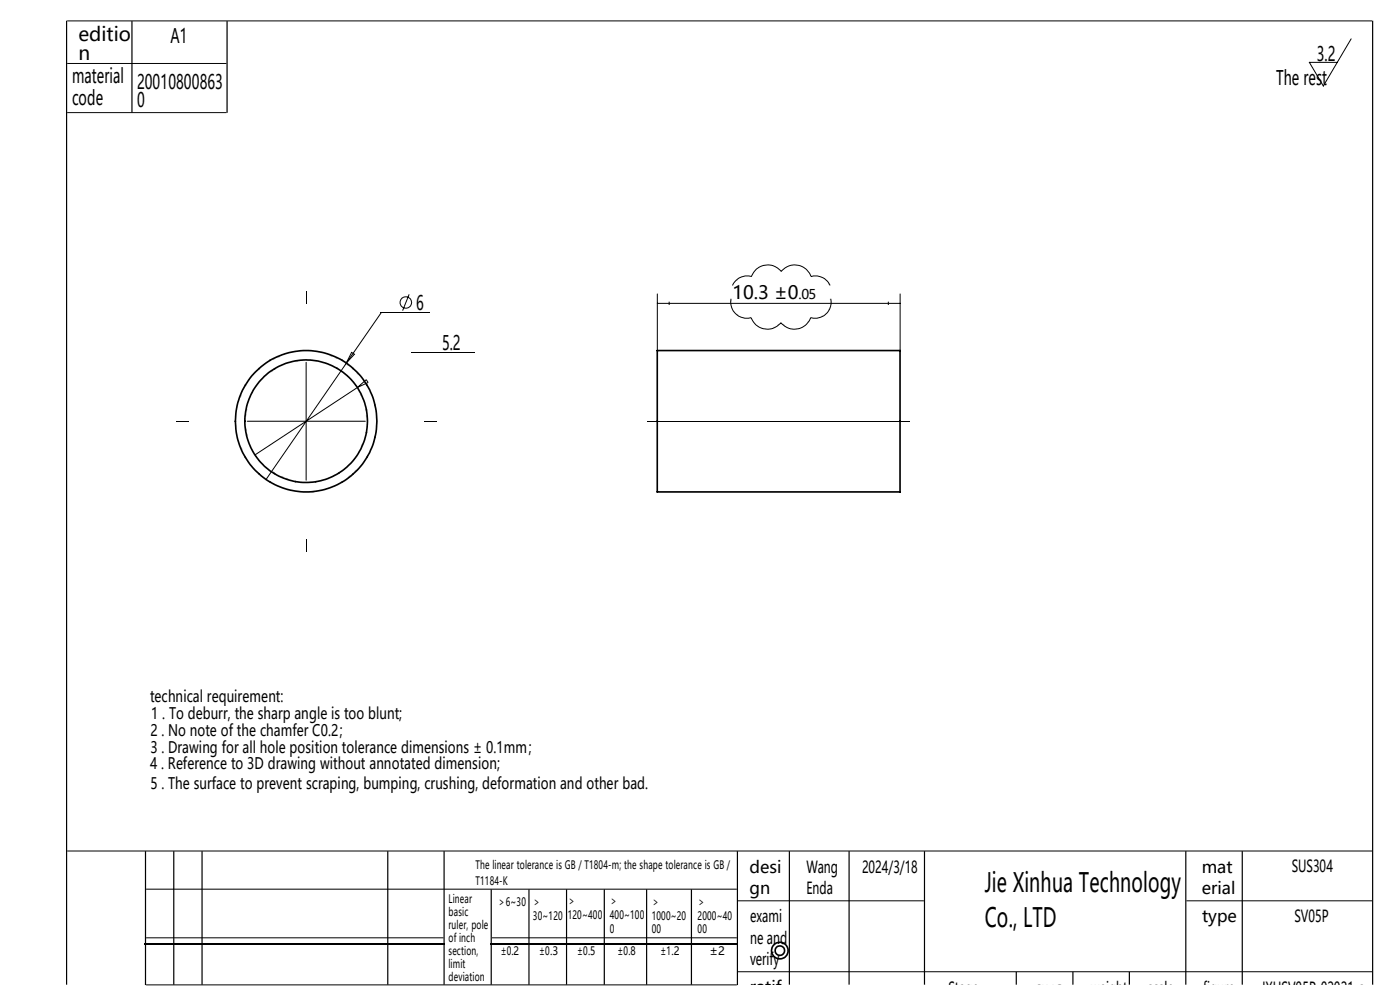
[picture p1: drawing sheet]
<svg xmlns="http://www.w3.org/2000/svg" width="297mm" height="210mm" viewBox="0 0 297 210" stroke-linecap="round" stroke-linejoin="round" font-family="sans-serif">
<g fill="#000">
<path d="M80.8 66.3l.1 .1-7.5 10.7zM77.6 80.6l.2-.1 .4 .6-.2 .1z"/>
<path d="M277.7 13.2h.2l2.9 5.1zM277.7 13.2h6.1l-6 .1zM286.6 8.2l.1 .1-6 10zM286.2 -.1h3.2zM286.2 -.1h6.1zM289.2 -.1h6.1zM239.7 -.1h3.2zM239.7 -.1h6.1zM242.7 -.1h6.1zM229.3 -.1h3.2zM229.3 -.1h6.1zM232.3 -.1h6.1zM215.1 -.1h9.3zM215.1 -.1h9.3zM205.8 -.1h9.5z"/>
<path d="M165.8 57.3a3.8 3.8 0 0 1 5-.5l1 1 .3 .8-.1 .1-.4-.7-.7-.9-1.4-.7h-1.7l-1.2 .5-.8 .7-.1-.1zM172 58.5h.3a3.4 3.4 0 0 1 3.1 .9l.8 1.1-.2 .1-.6-.9-.8-.6-1.2-.5-1.3 .1zM156.1 59.4l.7-.5 1.3-.5 1.3 .1v.2l-1.3-.1-1.2 .4-.8 .7-.6 .9-.2-.1zM160.4 57l.3-.2a3.7 3.7 0 0 1 5.1 .7l-.1 .1-.8-.7-1-.5-.8-.1-1.1 .1-1.4 .7-1.1 1.6-.2-.1 .6-1z"/>
<path d="M58.1 78.1a13.1 13.1 0 0 1 6.2-1.9h1.6l1.6 .2 2.1 .6 1.9 .9 .1 .2-.2 .2-2-1-2-.5-2.6-.3-2.1 .2-2 .5-2.4 1.2-.2-.1zM66.8 102.1l2.6-.7 2.5-1.2 .2 .1-.6 .5-2.4 1.1-2.1 .5-.2-.1zM54.9 78l1.8-1.4 .5-.3 .2 .1v.2l-2.3 1.7h-.2zM72.5 76.3h.2a5.5 5.5 0 0 1 2.4 1.9l-.3 .1-2.3-1.7zM72.5 102.1l2.3-1.7 .3 .1a6.5 6.5 0 0 1-2.4 1.9l-.2-.1z"/>
<path d="M71.3 78a11.1 11.1 0 0 1 5.1 4.9l1.1 2.5 .4 1.5-.1 .2-.2-.1-.4-1.5-.8-2-.8-1.4-1.7-2-2.5-1.8zM74.8 78.1v-.1a8.7 8.7 0 0 1 3.2 3.8h-.3l-1.3-1.9-1.6-1.6z"/>
<path d="M74.5 74.8h.2l-1.1 2.3-.2-.2 1.7-1.8v.1zM74.6 74.6l.8 .5-2.4 2.5z"/>
<path d="M85 64.2a1.11 1.11 0 0 0 2.2 0 1.11 1.11 0 0 0-2.2 0zM84.8 64.2a1.33 1.33 0 0 1 2.6 0 1.33 1.33 0 0 1-2.6 0zM86.7 62.4l.2 .1-1.4 3.4h-.2z"/>
<path d="M172 67.3l1.3 .1 1.2-.4 .5-.3 .9-1.3 .3-1-.1-1h.3l-.1 1.6-.5 1-.5 .7a3.5 3.5 0 0 1-3.1 .8h-.2zM165.6 68.5l.1-.1 .8 .7 1 .5 .8 .1 1.1-.1 1.4-.7 .7-.8 .4-.7h.2l-.4 .8-1 1a3.8 3.8 0 0 1-5.1-.7zM159.3 67.4h.1l1.1 1.5 1.5 .7 1 .1 .8-.1 1-.5 .8-.7 .1 .1a3.8 3.8 0 0 1-5.1 .7l-.8-.8zM155 63.4h.2l-.1 .8 .2 1 .4 .7 .5 .6 1.1 .7 .7 .2 1.3-.1 .1 .2h-1.7a3.5 3.5 0 0 1-2.7-4.1z"/>
<path d="M188.3 64h.3v.7h-.3zM141.9 64h.2v.7h-.2z"/>
<path d="M190.9 62.3l.2 .1-.1 12.1zM139.4 62.3l.2 .1-.1 12.1zM139.4 64.3h51.7l-51.6 .2z"/>
<path d="M139.3 74.2h51.6l.2 .2-.2 .1h-51.5l-.1-.1zM139.3 104.2h51.6l.2 .2-.2 .1h-51.5l-.1-.1zM190.8 74.3l.2-.1 .1 .2v15l-.2 .1-.1-.1zM190.8 89.3l.2-.1 .1 .2v14.8a.22 .22 0 0 1 0 .3 .22 .22 0 0 1-.3 0 .22 .22 0 0 1 0-.3zM139.3 74.2l.3 .2v15l-.2 .1-.1-.1zM139.3 89.2l.3 .2v14.8a.22 .22 0 0 1 0 .3 .22 .22 0 0 1-.3 0 .22 .22 0 0 1 0-.3z"/>
<path d="M51.9 81.6h.2l.1 .1-.8 1.6-.8 2.1-.3 1.7-.2 2.3-.2 .1-.1-.2 .1-1.7 .4-2.3 .8-2.1zM49.8 89.2l.3 .1 .2 2.3 .3 1.7 .8 2.1 .8 1.6-.1 .2-.8-1.1-1-2.7-.4-2.3z"/>
<path d="M56 79.7l1.2-1 .9-.6 .3 .1-.1 .2-2.1 1.6-1.1 1.1-1.2 1.7-1.3 2.9-.3 1.6-.2 2.1-.3 .1a11.7 11.7 0 0 1 1.5-6.4l1.5-2.2zM77.6 91.6h.2l.1 .2a12.6 12.6 0 0 1-1.5 4l-.5 1-1.4 1.6-1.6 1.5-1.1 .6v-.3l2.5-2 1.3-1.6 1.4-2.9zM51.8 89.2l.3 .1 .2 2.1 .3 1.6 1.3 2.9 1.2 1.7 1.1 1.1 2.1 1.6 .1 .3h-.3l-.9-.6-1.6-1.4a12.7 12.7 0 0 1-3.8-9.4zM54 78.8l.9-.8 .2 .1v.2l-1.6 1.6-1.3 1.9-.2 .1-.1-.3 .6-1zM77.7 96.9h.3a9.3 9.3 0 0 1-3.2 3.8v-.2l1.9-2.1zM51.9 96.9h.3l.9 1.5 2 2.1v.2a9.3 9.3 0 0 1-3.2-3.8z"/>
<path d="M64.9 76.8l.2 .1-.2 12.6zM64.9 89.3l.2 .1-.2 12.6z"/>
<path d="M52.4 89.3l12.7 .1-12.6 .1zM64.9 89.3l12.7 .1-12.6 .1z"/>
<path d="M75.8 82.1l2.3-1.1v.2l-2.2 1.1zM75.7 82.1l1.9-1.6 .2 .1-1.9 1.7z"/>
<path d="M77.6 86.8h.2a9.3 9.3 0 0 1 0 5.1l-.2-.1 .2-2.2zM77.7 81.6h.3l1 2.1 .7 2.2-.1 .2-.2-.1-.5-1.7zM79.4 92.6h.2l.1 .2-.4 1.7-.7 1.6-.8 1.1-.1-.2 1-2.1z"/>
<path d="M73.4 77l.2 .1-17.2 24.7zM54.1 96.4l21.8-14.3-21.7 14.5z"/>
<path d="M58.1 100.3l2.1 1 2.6 .7v.3a10 10 0 0 1-4.7-1.8zM54.9 100.4h.2l2.3 1.7v.3a6.6 6.6 0 0 1-2.6-1.9z"/>
<path d="M62.5 102l2.8 .2 1.7-.2 .1 .2a9 9 0 0 1-4.6 0zM57.1 76.3a15 15 0 0 1 15.7 .1l-.2 .2-1.6-.8-2.1-.7-3.4-.6-1.7 .1-2.2 .3-1.7 .5-2.6 1.2-.2-.1zM79.4 85.8h.2a6.5 6.5 0 0 1 .5 3l-.1 2.9-.3 1.1-.2 .1-.1-.1 .4-3.5zM57.2 102.1l3.8 1.6 3.4 .5 1.7-.1 2.2-.3 2.7-.9 1.6-.8 .2 .2a14.7 14.7 0 0 1-15.7 0z"/>
<path d="M164.6 201.7a.85 .85 0 0 0 1.7 0 .85 .85 0 0 0-1.7 0zM164.3 201.7a1.18 1.18 0 0 1 2.3 0 1.18 1.18 0 0 1-2.3 0zM163.9 201.6a1.58 1.58 0 0 0 3.1 0 1.58 1.58 0 0 0-3.1 0zM163.5 201.7a1.95 1.95 0 0 1 3.9 0 1.95 1.95 0 0 1-3.9 0z"/>
</g>
<g fill="none" stroke="#000" stroke-width=".25">
<path d="M14.1 4.4v204.5M28 4.5v19.3M48.2 4.5v19.4M291.2 4.4v204.5M30.9 180.6v28.4M36.9 180.6v28.3M42.9 180.6v28.3M82.3 180.6v28.3M94.2 180.6v28.3M104.2 188.7v20.2M112.2 188.7v20.2M120.2 188.7v20.2"/>
<path d="M128.2 188.7v20.2M137.2 188.7v20.2M146.7 188.7v20.2M156.4 180.6v28.4M167.5 180.6v28.3M180.1 180.6v28.3M196.1 180.6v28.3M251.6 180.6v28.3M263.5 180.6v28.3M104.1 200.2h52.2M215.6 206.2v2.7M227.6 206.2v2.7"/>
<path d="M239.6 206.2v2.7"/>
</g>
<g fill="none" stroke="#000" stroke-width=".21">
<path d="M14.3 13.5h33.7M14.3 4.4h276.8M14.3 23.9h33.7M65 61.8v2.6M80.8 66.4h10.5M87.2 74.7h13.6M37.4 89.3h2.7M89.9 89.3h2.7M137.4 89.3h55.7M65 114.3v2.7M14.3 180.5h276.8M31 188.6h125.3"/>
<path d="M31 198.9h63.1M104.3 198.9h52M156.6 191.1h39.4M251.7 191.1h39.4M31 208.9h125.3M156.6 206.1h134.5"/>
</g>
<path d="M30.6 200.2h63.7" fill="none" stroke="#000" stroke-width=".34"/>
<g font-size="5.6">
<text x="208.9" y="189.1">Jie Xinhua Technology</text>
<text x="208.9" y="196.7">Co., LTD</text>
</g>
<g font-size="4.2">
<text x="36.2" y="9">A1</text>
<text x="15.3" y="17.6">material</text>
<text x="279.4" y="12.9">3.2</text>
<text x="15.3" y="22.4">code</text>
<text x="29.1" y="18.8">20010800863</text>
<text x="29.1" y="22.7">0</text>
<text x="270.7" y="18.1">The rest</text>
<text x="88.3" y="65.8">6</text>
<text x="93.8" y="74.3">5.2</text>
</g>
<g font-size="4.1">
<text x="16.6" y="8.6">editio</text>
<text x="16.6" y="12.8">n</text>
</g>
<text font-size="3.9" x="155.4" y="63.5">10.3 ±0</text>
<g font-size="3.5">
<text x="159" y="185.1">desi</text>
<text x="171.1" y="185.1">Wang</text>
<text x="182.9" y="185.1">2024/3/18</text>
<text x="254.9" y="185.1">mat</text>
<text x="274" y="185">SUS304</text>
<text x="159" y="189.5">gn</text>
<text x="171.1" y="189.5">Enda</text>
<text x="254.9" y="189.7">erial</text>
<text x="159.1" y="195.7">exami</text>
<text x="255" y="195.7">type</text>
<text x="274.6" y="195.6">SV05P</text>
<text x="159.1" y="200.2">ne and</text>
<text x="159.1" y="204.7">verify</text>
<text x="159" y="210.7">ratif</text>
<text x="201.2" y="210.8">Stage</text>
<text x="219.5" y="210.8">qua</text>
<text x="231.4" y="210.8">weight</text>
<text x="243.5" y="210.8">scale</text>
<text x="255.3" y="210.8">figure</text>
<text x="267.5" y="210.9">JXHSV05P-02021-a</text>
</g>
<g font-size="3.4">
<text x="31.8" y="148.9">technical requirement:</text>
<text x="32.1" y="152.5">1 . To deburr, the sharp angle is too blunt;</text>
<text x="31.9" y="156.1">2 . No note of the chamfer C0.2；</text>
<text x="31.9" y="159.7">3 . Drawing for all hole position tolerance dimensions ± 0.1mm；</text>
<text x="31.8" y="163.2">4 . Reference to 3D drawing without annotated dimension;</text>
<text x="31.9" y="167.3">5 . The surface to prevent scraping, bumping, crushing, deformation and other bad.</text>
</g>
<text font-size="2.8" x="169.4" y="63.5">.05</text>
<g font-size="2.5">
<text x="100.9" y="184.3">The linear tolerance is GB / T1804-m; the shape tolerance is GB /</text>
<text x="95.2" y="191.6">Linear</text>
<text x="100.9" y="187.6">T1184-K</text>
<text x="95.2" y="194.3">basic</text>
<text x="95.2" y="197.1">ruler, pole</text>
<text x="105.6" y="192.2">＞6~30</text>
<text x="113.1" y="192.2">＞</text>
<text x="113.1" y="195.1">30~120</text>
<text x="120.4" y="192">＞</text>
<text x="120.4" y="195">120~400</text>
<text x="129.4" y="192">＞</text>
<text x="129.4" y="195">400~100</text>
<text x="129.4" y="197.8">0</text>
<text x="138.3" y="192.2">＞</text>
<text x="138.3" y="195.1">1000~20</text>
<text x="148" y="192.2">＞</text>
<text x="148" y="195.1">2000~40</text>
<text x="95.2" y="199.8">of inch</text>
<text x="95.2" y="202.5">section,</text>
<text x="106.2" y="202.5">±0.2</text>
<text x="114.4" y="202.5">±0.3</text>
<text x="122.4" y="202.5">±0.5</text>
<text x="131" y="202.5">±0.8</text>
<text x="138.3" y="198">00</text>
<text x="140.1" y="202.6">±1.2</text>
<text x="148" y="198">00</text>
<text x="150.5" y="202.6">±2</text>
<text x="95.2" y="205.3">limit</text>
<text x="95.2" y="208">deviation</text>
</g>
</svg>
